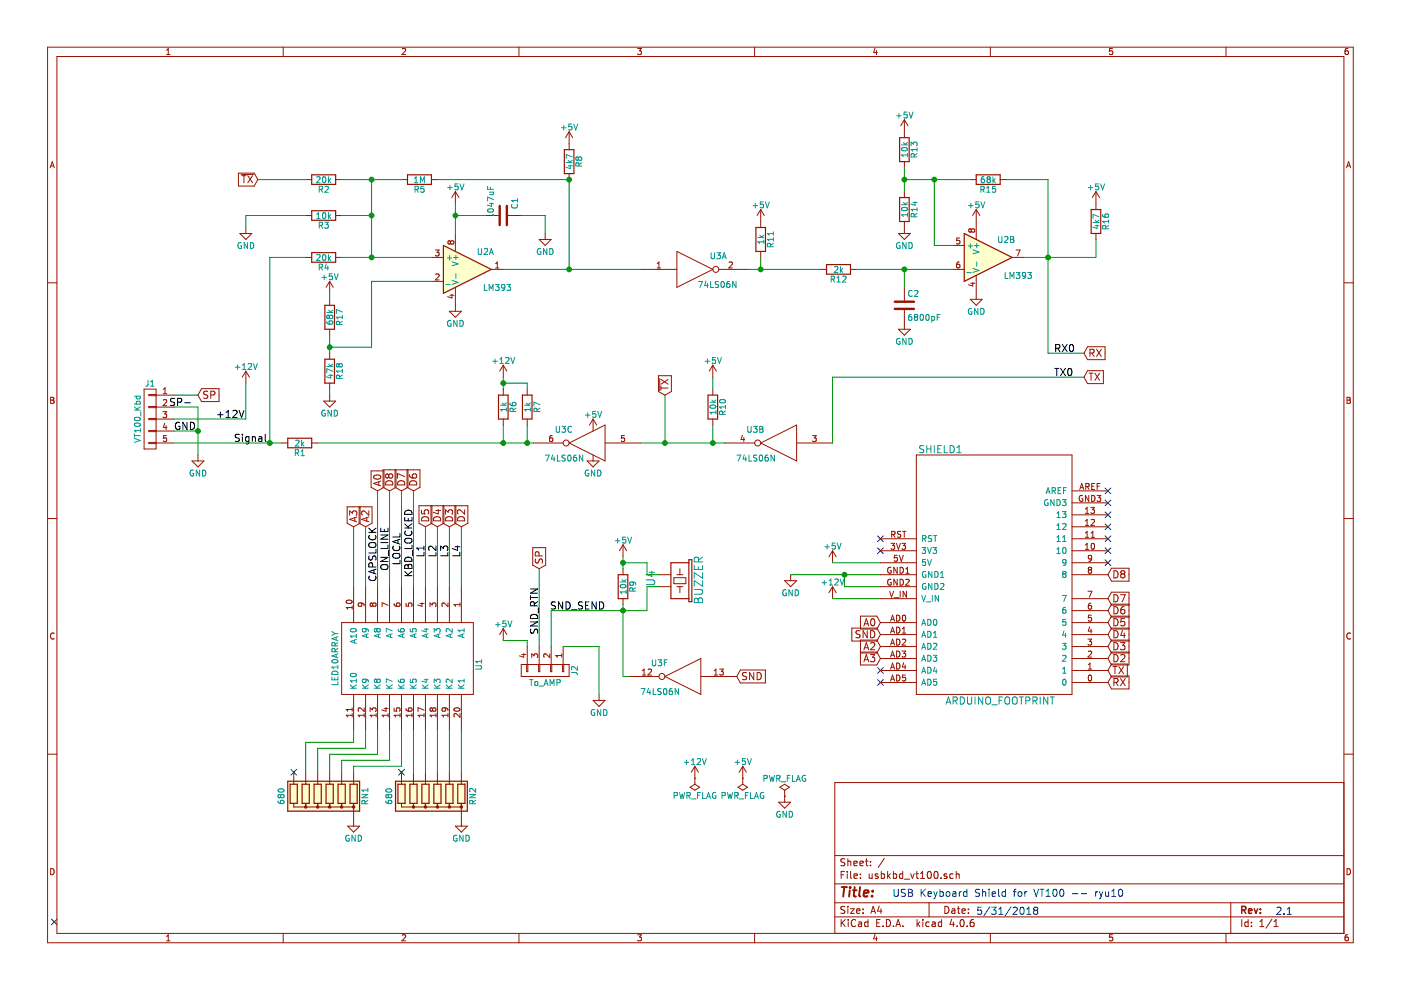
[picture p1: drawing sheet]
EESchema Schematic File Version 2
LIBS:power
LIBS:device
LIBS:transistors
LIBS:conn
LIBS:linear
LIBS:regul
LIBS:74xx
LIBS:cmos4000
LIBS:adc-dac
LIBS:memory
LIBS:xilinx
LIBS:microcontrollers
LIBS:dsp
LIBS:microchip
LIBS:analog_switches
LIBS:motorola
LIBS:texas
LIBS:intel
LIBS:audio
LIBS:interface
LIBS:digital-audio
LIBS:philips
LIBS:display
LIBS:cypress
LIBS:siliconi
LIBS:opto
LIBS:atmel
LIBS:contrib
LIBS:valves
LIBS:vt100_usbkey
LIBS:ARDUINO_SHIELD_noICSP
LIBS:usbkbd_vt100-cache
EELAYER 25 0
EELAYER END
$Descr A4 11693 8268
encoding utf-8
Sheet 1 1
Title ""
Date ""
Rev ""
Comp ""
Comment1 ""
Comment2 ""
Comment3 ""
Comment4 ""
$EndDescr
$Comp
L 74LS06N U3
U 3 1
P 4900 3700
F 0 "U3" H 5095 3815 50  0000 C CNN
F 1 "74LS06N" H 5090 3575 50  0000 C CNN
F 2 "Housings_DIP:DIP-14_W7.62mm_Socket" H 4900 3700 50  0001 C CNN
F 3 "" H 4900 3700 50  0001 C CNN
	3    4900 3700
	-1   0    0    -1  
$EndComp
$Comp
L 74LS06N U3
U 2 1
P 6500 3700
F 0 "U3" H 6695 3815 50  0000 C CNN
F 1 "74LS06N" H 6690 3575 50  0000 C CNN
F 2 "Housings_DIP:DIP-14_W7.62mm_Socket" H 6500 3700 50  0001 C CNN
F 3 "" H 6500 3700 50  0001 C CNN
	2    6500 3700
	-1   0    0    -1  
$EndComp
$Comp
L CONN_01X05 J1
U 1 1
P 1250 3500
F 0 "J1" H 1250 3800 50  0000 C CNN
F 1 "VT100_Kbd" V 1350 3500 50  0000 C CNN
F 2 "Pin_Headers:Pin_Header_Angled_1x05" H 1250 3500 50  0001 C CNN
F 3 "" H 1250 3500 50  0001 C CNN
	1    1250 3500
	-1   0    0    -1  
$EndComp
$Comp
L +12V #PWR01
U 1 1
P 2050 3200
F 0 "#PWR01" H 2050 3050 50  0001 C CNN
F 1 "+12V" H 2050 3340 50  0000 C CNN
F 2 "" H 2050 3200 50  0001 C CNN
F 3 "" H 2050 3200 50  0001 C CNN
	1    2050 3200
	1    0    0    -1  
$EndComp
$Comp
L +12V #PWR02
U 1 1
P 6950 5000
F 0 "#PWR02" H 6950 4850 50  0001 C CNN
F 1 "+12V" H 6950 5140 50  0000 C CNN
F 2 "" H 6950 5000 50  0001 C CNN
F 3 "" H 6950 5000 50  0001 C CNN
	1    6950 5000
	1    0    0    -1  
$EndComp
$Comp
L GND #PWR03
U 1 1
P 6600 4800
F 0 "#PWR03" H 6600 4550 50  0001 C CNN
F 1 "GND" H 6600 4650 50  0000 C CNN
F 2 "" H 6600 4800 50  0001 C CNN
F 3 "" H 6600 4800 50  0001 C CNN
	1    6600 4800
	1    0    0    -1  
$EndComp
$Comp
L +5V #PWR04
U 1 1
P 6950 4700
F 0 "#PWR04" H 6950 4550 50  0001 C CNN
F 1 "+5V" H 6950 4840 50  0000 C CNN
F 2 "" H 6950 4700 50  0001 C CNN
F 3 "" H 6950 4700 50  0001 C CNN
	1    6950 4700
	1    0    0    -1  
$EndComp
$Comp
L GND #PWR05
U 1 1
P 1650 3800
F 0 "#PWR05" H 1650 3550 50  0001 C CNN
F 1 "GND" H 1650 3650 50  0000 C CNN
F 2 "" H 1650 3800 50  0001 C CNN
F 3 "" H 1650 3800 50  0001 C CNN
	1    1650 3800
	1    0    0    -1  
$EndComp
$Comp
L R R10
U 1 1
P 5950 3400
F 0 "R10" V 6030 3400 50  0000 C CNN
F 1 "10k" V 5950 3400 50  0000 C CNN
F 2 "Resistors_THT:R_Axial_DIN0204_L3.6mm_D1.6mm_P7.62mm_Horizontal" V 5880 3400 50  0001 C CNN
F 3 "" H 5950 3400 50  0001 C CNN
	1    5950 3400
	1    0    0    -1  
$EndComp
$Comp
L +5V #PWR06
U 1 1
P 5950 3150
F 0 "#PWR06" H 5950 3000 50  0001 C CNN
F 1 "+5V" H 5950 3290 50  0000 C CNN
F 2 "" H 5950 3150 50  0001 C CNN
F 3 "" H 5950 3150 50  0001 C CNN
	1    5950 3150
	1    0    0    -1  
$EndComp
$Comp
L R R6
U 1 1
P 4200 3400
F 0 "R6" V 4280 3400 50  0000 C CNN
F 1 "1k" V 4200 3400 50  0000 C CNN
F 2 "Resistors_THT:R_Axial_DIN0204_L3.6mm_D1.6mm_P7.62mm_Horizontal" V 4130 3400 50  0001 C CNN
F 3 "" H 4200 3400 50  0001 C CNN
	1    4200 3400
	1    0    0    -1  
$EndComp
$Comp
L +12V #PWR07
U 1 1
P 4200 3150
F 0 "#PWR07" H 4200 3000 50  0001 C CNN
F 1 "+12V" H 4200 3290 50  0000 C CNN
F 2 "" H 4200 3150 50  0001 C CNN
F 3 "" H 4200 3150 50  0001 C CNN
	1    4200 3150
	1    0    0    -1  
$EndComp
$Comp
L R R1
U 1 1
P 2500 3700
F 0 "R1" V 2580 3700 50  0000 C CNN
F 1 "2k" V 2500 3700 50  0000 C CNN
F 2 "Resistors_THT:R_Axial_DIN0204_L3.6mm_D1.6mm_P7.62mm_Horizontal" V 2430 3700 50  0001 C CNN
F 3 "" H 2500 3700 50  0001 C CNN
	1    2500 3700
	0    1    1    0   
$EndComp
Text Label 1800 3500 0    60   ~ 0
+12V
Text Label 1450 3600 0    60   ~ 0
GND
Text Label 1950 3700 0    60   ~ 0
Signal
$Comp
L R R2
U 1 1
P 2700 1500
F 0 "R2" V 2780 1500 50  0000 C CNN
F 1 "20k" V 2700 1500 50  0000 C CNN
F 2 "Resistors_THT:R_Axial_DIN0204_L3.6mm_D1.6mm_P7.62mm_Horizontal" V 2630 1500 50  0001 C CNN
F 3 "" H 2700 1500 50  0001 C CNN
	1    2700 1500
	0    1    1    0   
$EndComp
$Comp
L LM393 U2
U 1 1
P 3900 2250
F 0 "U2" H 4050 2400 50  0000 C CNN
F 1 "LM393" H 4150 2100 50  0000 C CNN
F 2 "Housings_DIP:DIP-8_W7.62mm_Socket" H 3900 2250 50  0001 C CNN
F 3 "" H 3900 2250 50  0001 C CNN
	1    3900 2250
	1    0    0    -1  
$EndComp
$Comp
L GND #PWR08
U 1 1
P 3800 2550
F 0 "#PWR08" H 3800 2300 50  0001 C CNN
F 1 "GND" H 3800 2400 50  0000 C CNN
F 2 "" H 3800 2550 50  0001 C CNN
F 3 "" H 3800 2550 50  0001 C CNN
	1    3800 2550
	1    0    0    -1  
$EndComp
$Comp
L C C1
U 1 1
P 4200 1800
F 0 "C1" H 4050 1900 50  0000 L CNN
F 1 ".047uF" H 3950 1700 50  0000 L CNN
F 2 "Capacitors_THT:C_Disc_D5.0mm_W2.5mm_P2.50mm" H 4238 1650 50  0001 C CNN
F 3 "" H 4200 1800 50  0001 C CNN
	1    4200 1800
	0    1    1    0   
$EndComp
$Comp
L GND #PWR09
U 1 1
P 4550 1950
F 0 "#PWR09" H 4550 1700 50  0001 C CNN
F 1 "GND" H 4550 1800 50  0000 C CNN
F 2 "" H 4550 1950 50  0001 C CNN
F 3 "" H 4550 1950 50  0001 C CNN
	1    4550 1950
	1    0    0    -1  
$EndComp
$Comp
L R R5
U 1 1
P 3500 1500
F 0 "R5" V 3580 1500 50  0000 C CNN
F 1 "1M" V 3500 1500 50  0000 C CNN
F 2 "Resistors_THT:R_Axial_DIN0204_L3.6mm_D1.6mm_P7.62mm_Horizontal" V 3430 1500 50  0001 C CNN
F 3 "" H 3500 1500 50  0001 C CNN
	1    3500 1500
	0    1    1    0   
$EndComp
$Comp
L R R8
U 1 1
P 4750 1350
F 0 "R8" V 4830 1350 50  0000 C CNN
F 1 "4k7" V 4750 1350 50  0000 C CNN
F 2 "Resistors_THT:R_Axial_DIN0204_L3.6mm_D1.6mm_P7.62mm_Horizontal" V 4680 1350 50  0001 C CNN
F 3 "" H 4750 1350 50  0001 C CNN
	1    4750 1350
	1    0    0    -1  
$EndComp
$Comp
L +5V #PWR010
U 1 1
P 4750 1200
F 0 "#PWR010" H 4750 1050 50  0001 C CNN
F 1 "+5V" H 4750 1340 50  0000 C CNN
F 2 "" H 4750 1200 50  0001 C CNN
F 3 "" H 4750 1200 50  0001 C CNN
	1    4750 1200
	1    0    0    -1  
$EndComp
Text Label 8800 2950 0    60   ~ 0
RX0
Text Label 8800 3150 0    60   ~ 0
TX0
$Comp
L LM393 U2
U 2 1
P 8250 2150
F 0 "U2" H 8400 2300 50  0000 C CNN
F 1 "LM393" H 8500 2000 50  0000 C CNN
F 2 "Housings_DIP:DIP-8_W7.62mm_Socket" H 8250 2150 50  0001 C CNN
F 3 "" H 8250 2150 50  0001 C CNN
	2    8250 2150
	1    0    0    -1  
$EndComp
$Comp
L R R13
U 1 1
P 7550 1250
F 0 "R13" V 7630 1250 50  0000 C CNN
F 1 "10k" V 7550 1250 50  0000 C CNN
F 2 "Resistors_THT:R_Axial_DIN0204_L3.6mm_D1.6mm_P7.62mm_Horizontal" V 7480 1250 50  0001 C CNN
F 3 "" H 7550 1250 50  0001 C CNN
	1    7550 1250
	1    0    0    -1  
$EndComp
$Comp
L R R14
U 1 1
P 7550 1750
F 0 "R14" V 7630 1750 50  0000 C CNN
F 1 "10k" V 7550 1750 50  0000 C CNN
F 2 "Resistors_THT:R_Axial_DIN0204_L3.6mm_D1.6mm_P7.62mm_Horizontal" V 7480 1750 50  0001 C CNN
F 3 "" H 7550 1750 50  0001 C CNN
	1    7550 1750
	1    0    0    -1  
$EndComp
$Comp
L +5V #PWR011
U 1 1
P 7550 1100
F 0 "#PWR011" H 7550 950 50  0001 C CNN
F 1 "+5V" H 7550 1240 50  0000 C CNN
F 2 "" H 7550 1100 50  0001 C CNN
F 3 "" H 7550 1100 50  0001 C CNN
	1    7550 1100
	1    0    0    -1  
$EndComp
$Comp
L GND #PWR012
U 1 1
P 7550 1900
F 0 "#PWR012" H 7550 1650 50  0001 C CNN
F 1 "GND" H 7550 1750 50  0000 C CNN
F 2 "" H 7550 1900 50  0001 C CNN
F 3 "" H 7550 1900 50  0001 C CNN
	1    7550 1900
	1    0    0    -1  
$EndComp
$Comp
L R R12
U 1 1
P 7000 2250
F 0 "R12" V 7080 2250 50  0000 C CNN
F 1 "2k" V 7000 2250 50  0000 C CNN
F 2 "Resistors_THT:R_Axial_DIN0204_L3.6mm_D1.6mm_P7.62mm_Horizontal" V 6930 2250 50  0001 C CNN
F 3 "" H 7000 2250 50  0001 C CNN
	1    7000 2250
	0    1    1    0   
$EndComp
$Comp
L C C2
U 1 1
P 7550 2550
F 0 "C2" H 7575 2650 50  0000 L CNN
F 1 "6800pF" H 7575 2450 50  0000 L CNN
F 2 "Capacitors_THT:C_Disc_D5.0mm_W2.5mm_P2.50mm" H 7588 2400 50  0001 C CNN
F 3 "" H 7550 2550 50  0001 C CNN
	1    7550 2550
	1    0    0    -1  
$EndComp
$Comp
L R R15
U 1 1
P 8250 1500
F 0 "R15" V 8330 1500 50  0000 C CNN
F 1 "68k" V 8250 1500 50  0000 C CNN
F 2 "Resistors_THT:R_Axial_DIN0204_L3.6mm_D1.6mm_P7.62mm_Horizontal" V 8180 1500 50  0001 C CNN
F 3 "" H 8250 1500 50  0001 C CNN
	1    8250 1500
	0    1    1    0   
$EndComp
$Comp
L R R16
U 1 1
P 9150 1850
F 0 "R16" V 9230 1850 50  0000 C CNN
F 1 "4k7" V 9150 1850 50  0000 C CNN
F 2 "Resistors_THT:R_Axial_DIN0204_L3.6mm_D1.6mm_P7.62mm_Horizontal" V 9080 1850 50  0001 C CNN
F 3 "" H 9150 1850 50  0001 C CNN
	1    9150 1850
	1    0    0    -1  
$EndComp
$Comp
L +5V #PWR013
U 1 1
P 9150 1700
F 0 "#PWR013" H 9150 1550 50  0001 C CNN
F 1 "+5V" H 9150 1840 50  0000 C CNN
F 2 "" H 9150 1700 50  0001 C CNN
F 3 "" H 9150 1700 50  0001 C CNN
	1    9150 1700
	1    0    0    -1  
$EndComp
$Comp
L GND #PWR014
U 1 1
P 7550 2700
F 0 "#PWR014" H 7550 2450 50  0001 C CNN
F 1 "GND" H 7550 2550 50  0000 C CNN
F 2 "" H 7550 2700 50  0001 C CNN
F 3 "" H 7550 2700 50  0001 C CNN
	1    7550 2700
	1    0    0    -1  
$EndComp
$Comp
L GND #PWR015
U 1 1
P 8150 2450
F 0 "#PWR015" H 8150 2200 50  0001 C CNN
F 1 "GND" H 8150 2300 50  0000 C CNN
F 2 "" H 8150 2450 50  0001 C CNN
F 3 "" H 8150 2450 50  0001 C CNN
	1    8150 2450
	1    0    0    -1  
$EndComp
$Comp
L R R11
U 1 1
P 6350 2000
F 0 "R11" V 6430 2000 50  0000 C CNN
F 1 "1k" V 6350 2000 50  0000 C CNN
F 2 "Resistors_THT:R_Axial_DIN0204_L3.6mm_D1.6mm_P7.62mm_Horizontal" V 6280 2000 50  0001 C CNN
F 3 "" H 6350 2000 50  0001 C CNN
	1    6350 2000
	1    0    0    -1  
$EndComp
$Comp
L +5V #PWR016
U 1 1
P 6350 1850
F 0 "#PWR016" H 6350 1700 50  0001 C CNN
F 1 "+5V" H 6350 1990 50  0000 C CNN
F 2 "" H 6350 1850 50  0001 C CNN
F 3 "" H 6350 1850 50  0001 C CNN
	1    6350 1850
	1    0    0    -1  
$EndComp
Text Label 1600 3400 2    60   ~ 0
SP-
$Comp
L 74LS06N U3
U 6 1
P 5700 5650
F 0 "U3" H 5895 5765 50  0000 C CNN
F 1 "74LS06N" H 5890 5525 50  0000 C CNN
F 2 "Housings_DIP:DIP-14_W7.62mm_Socket" H 5700 5650 50  0001 C CNN
F 3 "" H 5700 5650 50  0001 C CNN
	6    5700 5650
	-1   0    0    -1  
$EndComp
$Comp
L R R9
U 1 1
P 5200 4900
F 0 "R9" V 5280 4900 50  0000 C CNN
F 1 "10k" V 5200 4900 50  0000 C CNN
F 2 "Resistors_THT:R_Axial_DIN0204_L3.6mm_D1.6mm_P7.62mm_Horizontal" V 5130 4900 50  0001 C CNN
F 3 "" H 5200 4900 50  0001 C CNN
	1    5200 4900
	1    0    0    -1  
$EndComp
$Comp
L +5V #PWR017
U 1 1
P 5200 4650
F 0 "#PWR017" H 5200 4500 50  0001 C CNN
F 1 "+5V" H 5200 4790 50  0000 C CNN
F 2 "" H 5200 4650 50  0001 C CNN
F 3 "" H 5200 4650 50  0001 C CNN
	1    5200 4650
	1    0    0    -1  
$EndComp
$Comp
L +5V #PWR018
U 1 1
P 6200 6500
F 0 "#PWR018" H 6200 6350 50  0001 C CNN
F 1 "+5V" H 6200 6640 50  0000 C CNN
F 2 "" H 6200 6500 50  0001 C CNN
F 3 "" H 6200 6500 50  0001 C CNN
	1    6200 6500
	1    0    0    -1  
$EndComp
$Comp
L GND #PWR019
U 1 1
P 6550 6650
F 0 "#PWR019" H 6550 6400 50  0001 C CNN
F 1 "GND" H 6550 6500 50  0000 C CNN
F 2 "" H 6550 6650 50  0001 C CNN
F 3 "" H 6550 6650 50  0001 C CNN
	1    6550 6650
	1    0    0    -1  
$EndComp
$Comp
L +12V #PWR020
U 1 1
P 5800 6500
F 0 "#PWR020" H 5800 6350 50  0001 C CNN
F 1 "+12V" H 5800 6640 50  0000 C CNN
F 2 "" H 5800 6500 50  0001 C CNN
F 3 "" H 5800 6500 50  0001 C CNN
	1    5800 6500
	1    0    0    -1  
$EndComp
$Comp
L PWR_FLAG #FLG021
U 1 1
P 5800 6500
F 0 "#FLG021" H 5800 6575 50  0001 C CNN
F 1 "PWR_FLAG" H 5800 6650 50  0000 C CNN
F 2 "" H 5800 6500 50  0001 C CNN
F 3 "" H 5800 6500 50  0001 C CNN
	1    5800 6500
	1    0    0    1   
$EndComp
$Comp
L PWR_FLAG #FLG022
U 1 1
P 6200 6500
F 0 "#FLG022" H 6200 6575 50  0001 C CNN
F 1 "PWR_FLAG" H 6200 6650 50  0000 C CNN
F 2 "" H 6200 6500 50  0001 C CNN
F 3 "" H 6200 6500 50  0001 C CNN
	1    6200 6500
	1    0    0    1   
$EndComp
$Comp
L PWR_FLAG #FLG023
U 1 1
P 6550 6650
F 0 "#FLG023" H 6550 6725 50  0001 C CNN
F 1 "PWR_FLAG" H 6550 6800 50  0000 C CNN
F 2 "" H 6550 6650 50  0001 C CNN
F 3 "" H 6550 6650 50  0001 C CNN
	1    6550 6650
	1    0    0    -1  
$EndComp
$Comp
L +5V #PWR024
U 1 1
P 4950 3600
F 0 "#PWR024" H 4950 3450 50  0001 C CNN
F 1 "+5V" H 4950 3740 50  0000 C CNN
F 2 "" H 4950 3600 50  0001 C CNN
F 3 "" H 4950 3600 50  0001 C CNN
	1    4950 3600
	1    0    0    -1  
$EndComp
$Comp
L GND #PWR025
U 1 1
P 4950 3800
F 0 "#PWR025" H 4950 3550 50  0001 C CNN
F 1 "GND" H 4950 3650 50  0000 C CNN
F 2 "" H 4950 3800 50  0001 C CNN
F 3 "" H 4950 3800 50  0001 C CNN
	1    4950 3800
	1    0    0    -1  
$EndComp
Text GLabel 7350 5200 0    60   Input ~ 0
A0
Text Label 3250 4400 3    60   ~ 0
ON_LINE
Text Label 3350 4450 3    60   ~ 0
LOCAL
Text Label 3450 4250 3    60   ~ 0
KBD_LOCKED
Text Label 3550 4550 3    60   ~ 0
L1
Text Label 3650 4550 3    60   ~ 0
L2
Text Label 3750 4550 3    60   ~ 0
L3
Text Label 3850 4550 3    60   ~ 0
L4
$Comp
L GND #PWR026
U 1 1
P 3850 6850
F 0 "#PWR026" H 3850 6600 50  0001 C CNN
F 1 "GND" H 3850 6700 50  0000 C CNN
F 2 "" H 3850 6850 50  0001 C CNN
F 3 "" H 3850 6850 50  0001 C CNN
	1    3850 6850
	1    0    0    -1  
$EndComp
Text GLabel 3850 4400 1    60   Input ~ 0
D2
Text GLabel 3750 4400 1    60   Input ~ 0
D3
Text GLabel 3650 4400 1    60   Input ~ 0
D4
Text GLabel 3550 4400 1    60   Input ~ 0
D5
Text GLabel 3450 4100 1    60   Input ~ 0
D6
Text GLabel 3350 4100 1    60   Input ~ 0
D7
Text GLabel 3250 4100 1    60   Input ~ 0
D8
NoConn ~ 450  7700
$Comp
L R R7
U 1 1
P 4400 3400
F 0 "R7" V 4480 3400 50  0000 C CNN
F 1 "1k" V 4400 3400 50  0000 C CNN
F 2 "Resistors_THT:R_Axial_DIN0204_L3.6mm_D1.6mm_P7.62mm_Horizontal" V 4330 3400 50  0001 C CNN
F 3 "" H 4400 3400 50  0001 C CNN
	1    4400 3400
	1    0    0    -1  
$EndComp
Text Label 3150 4400 3    60   ~ 0
CAPSLOCK
Text GLabel 3150 4100 1    60   Input ~ 0
A0
Text GLabel 9250 5500 2    60   Input ~ 0
D2
Text GLabel 9250 5400 2    60   Input ~ 0
D3
Text GLabel 9250 5300 2    60   Input ~ 0
D4
Text GLabel 9250 5200 2    60   Input ~ 0
D5
Text GLabel 9250 5100 2    60   Input ~ 0
D6
Text GLabel 9250 5000 2    60   Input ~ 0
D7
Text GLabel 9250 4800 2    60   Input ~ 0
D8
Text GLabel 9250 5600 2    60   Input ~ 0
TX
Text GLabel 9250 5700 2    60   Input ~ 0
RX
Text GLabel 9050 3150 2    60   Input ~ 0
TX
Text GLabel 9050 2950 2    60   Input ~ 0
RX
Text GLabel 7350 5300 0    60   Input ~ 0
SND
Text GLabel 1650 3300 2    60   Input ~ 0
SP
Text GLabel 6150 5650 2    60   Input ~ 0
SND
NoConn ~ 9250 4100
NoConn ~ 9250 4200
NoConn ~ 9250 4300
NoConn ~ 9250 4400
NoConn ~ 9250 4500
NoConn ~ 9250 4600
NoConn ~ 9250 4700
NoConn ~ 7350 4600
NoConn ~ 7350 4500
NoConn ~ 7350 5600
NoConn ~ 7350 5700
$Comp
L CONN_01X04 J2
U 1 1
P 4550 5600
F 0 "J2" H 4550 5850 50  0000 C CNN
F 1 "To_AMP" V 4650 5600 50  0000 C CNN
F 2 "Pin_Headers:Pin_Header_Straight_1x04" H 4550 5600 50  0001 C CNN
F 3 "" H 4550 5600 50  0001 C CNN
	1    4550 5600
	0    1    1    0   
$EndComp
$Comp
L GND #PWR027
U 1 1
P 5000 5800
F 0 "#PWR027" H 5000 5550 50  0001 C CNN
F 1 "GND" H 5000 5650 50  0000 C CNN
F 2 "" H 5000 5800 50  0001 C CNN
F 3 "" H 5000 5800 50  0001 C CNN
	1    5000 5800
	1    0    0    -1  
$EndComp
$Comp
L +5V #PWR028
U 1 1
P 4200 5350
F 0 "#PWR028" H 4200 5200 50  0001 C CNN
F 1 "+5V" H 4200 5490 50  0000 C CNN
F 2 "" H 4200 5350 50  0001 C CNN
F 3 "" H 4200 5350 50  0001 C CNN
	1    4200 5350
	1    0    0    -1  
$EndComp
Text Label 5050 5100 2    60   ~ 0
SND_SEND
Text GLabel 4500 4750 1    60   Input ~ 0
SP
Text Label 4500 5300 1    60   ~ 0
SND_RTN
$Comp
L 74LS06N U3
U 1 1
P 5800 2250
F 0 "U3" H 5995 2365 50  0000 C CNN
F 1 "74LS06N" H 5990 2125 50  0000 C CNN
F 2 "Housings_DIP:DIP-14_W7.62mm_Socket" H 5800 2250 50  0001 C CNN
F 3 "" H 5800 2250 50  0001 C CNN
	1    5800 2250
	1    0    0    -1  
$EndComp
$Comp
L R_Network06 RN2
U 1 1
P 3550 6650
F 0 "RN2" V 3150 6650 50  0000 C CNN
F 1 "680" V 3850 6650 50  0000 C CNN
F 2 "Resistors_THT:R_Array_SIP7" V 3925 6650 50  0001 C CNN
F 3 "" H 3550 6650 50  0001 C CNN
	1    3550 6650
	-1   0    0    1   
$EndComp
$Comp
L GND #PWR029
U 1 1
P 2950 6850
F 0 "#PWR029" H 2950 6600 50  0001 C CNN
F 1 "GND" H 2950 6700 50  0000 C CNN
F 2 "" H 2950 6850 50  0001 C CNN
F 3 "" H 2950 6850 50  0001 C CNN
	1    2950 6850
	1    0    0    -1  
$EndComp
$Comp
L R_Network06 RN1
U 1 1
P 2650 6650
F 0 "RN1" V 2250 6650 50  0000 C CNN
F 1 "680" V 2950 6650 50  0000 C CNN
F 2 "Resistors_THT:R_Array_SIP7" V 3025 6650 50  0001 C CNN
F 3 "" H 2650 6650 50  0001 C CNN
	1    2650 6650
	-1   0    0    1   
$EndComp
$Comp
L LED10ARRAY U1
U 1 1
P 3450 5400
F 0 "U1" H 3600 5950 50  0000 C CNN
F 1 "LED10ARRAY" H 3550 4750 50  0000 C CNN
F 2 "Housings_DIP:DIP-20_W7.62mm" H 3450 5400 50  0001 C CNN
F 3 "" H 3450 5400 50  0001 C CNN
	1    3450 5400
	0    1    1    0   
$EndComp
NoConn ~ 3350 6450
$Comp
L BUZZER U4
U 1 1
P 5650 4850
F 0 "U4" H 5600 4600 70  0000 L BNN
F 1 "BUZZER" H 5450 5000 70  0000 L BNN
F 2 "Buzzers_Beepers:Buzzer_12x9.5RM7.6" H 5600 4800 60  0001 C CNN
F 3 "" H 5600 4800 60  0000 C CNN
	1    5650 4850
	0    1    -1   0   
$EndComp
NoConn ~ 2450 6450
Text GLabel 7350 5400 0    60   Input ~ 0
A2
Text GLabel 7350 5500 0    60   Input ~ 0
A3
Text GLabel 2950 4400 1    60   Input ~ 0
A3
Text GLabel 3050 4400 1    60   Input ~ 0
A2
$Comp
L +5V #PWR030
U 1 1
P 3800 1700
F 0 "#PWR030" H 3800 1550 50  0001 C CNN
F 1 "+5V" H 3800 1840 50  0000 C CNN
F 2 "" H 3800 1700 50  0001 C CNN
F 3 "" H 3800 1700 50  0001 C CNN
	1    3800 1700
	1    0    0    -1  
$EndComp
$Comp
L R R3
U 1 1
P 2700 1800
F 0 "R3" V 2780 1800 50  0000 C CNN
F 1 "10k" V 2700 1800 50  0000 C CNN
F 2 "Resistors_THT:R_Axial_DIN0204_L3.6mm_D1.6mm_P7.62mm_Horizontal" V 2630 1800 50  0001 C CNN
F 3 "" H 2700 1800 50  0001 C CNN
	1    2700 1800
	0    1    1    0   
$EndComp
$Comp
L R R4
U 1 1
P 2700 2150
F 0 "R4" V 2780 2150 50  0000 C CNN
F 1 "20k" V 2700 2150 50  0000 C CNN
F 2 "Resistors_THT:R_Axial_DIN0204_L3.6mm_D1.6mm_P7.62mm_Horizontal" V 2630 2150 50  0001 C CNN
F 3 "" H 2700 2150 50  0001 C CNN
	1    2700 2150
	0    1    1    0   
$EndComp
$Comp
L GND #PWR031
U 1 1
P 2050 1900
F 0 "#PWR031" H 2050 1650 50  0001 C CNN
F 1 "GND" H 2050 1750 50  0000 C CNN
F 2 "" H 2050 1900 50  0001 C CNN
F 3 "" H 2050 1900 50  0001 C CNN
	1    2050 1900
	1    0    0    -1  
$EndComp
Text GLabel 5550 3300 1    60   Input ~ 0
~TX
Text GLabel 2150 1500 0    60   Input ~ 0
~TX
$Comp
L +5V #PWR032
U 1 1
P 8150 1850
F 0 "#PWR032" H 8150 1700 50  0001 C CNN
F 1 "+5V" H 8150 1990 50  0000 C CNN
F 2 "" H 8150 1850 50  0001 C CNN
F 3 "" H 8150 1850 50  0001 C CNN
	1    8150 1850
	1    0    0    -1  
$EndComp
Text Notes 7450 7500 0    60   ~ 0
USB Keyboard Shield for VT100 -- ryu10
Text Notes 10650 7650 0    60   ~ 0
2.1
Text Notes 8150 7650 0    60   ~ 0
5/31/2018
$Comp
L R R17
U 1 1
P 2750 2650
F 0 "R17" V 2830 2650 50  0000 C CNN
F 1 "68k" V 2750 2650 50  0000 C CNN
F 2 "Resistors_THT:R_Axial_DIN0204_L3.6mm_D1.6mm_P7.62mm_Horizontal" V 2680 2650 50  0001 C CNN
F 3 "" H 2750 2650 50  0001 C CNN
	1    2750 2650
	1    0    0    -1  
$EndComp
$Comp
L R R18
U 1 1
P 2750 3100
F 0 "R18" V 2830 3100 50  0000 C CNN
F 1 "47k" V 2750 3100 50  0000 C CNN
F 2 "Resistors_THT:R_Axial_DIN0204_L3.6mm_D1.6mm_P7.62mm_Horizontal" V 2680 3100 50  0001 C CNN
F 3 "" H 2750 3100 50  0001 C CNN
	1    2750 3100
	1    0    0    -1  
$EndComp
$Comp
L GND #PWR033
U 1 1
P 2750 3300
F 0 "#PWR033" H 2750 3050 50  0001 C CNN
F 1 "GND" H 2750 3150 50  0000 C CNN
F 2 "" H 2750 3300 50  0001 C CNN
F 3 "" H 2750 3300 50  0001 C CNN
	1    2750 3300
	1    0    0    -1  
$EndComp
Wire Wire Line
	1450 3500 2050 3500
Wire Wire Line
	2050 3500 2050 3200
Wire Wire Line
	7350 5000 6950 5000
Wire Wire Line
	6600 4800 7350 4800
Wire Wire Line
	6950 4700 7350 4700
Wire Wire Line
	1450 3600 1650 3600
Wire Wire Line
	5350 3700 6050 3700
Wire Wire Line
	5950 3550 5950 3700
Connection ~ 5950 3700
Wire Wire Line
	4200 3700 4200 3550
Connection ~ 4200 3700
Wire Wire Line
	1450 3700 2350 3700
Wire Wire Line
	2250 2150 2250 3700
Connection ~ 2250 3700
Wire Wire Line
	2850 2150 3600 2150
Wire Wire Line
	3800 1700 3800 1950
Wire Wire Line
	4050 1800 3800 1800
Connection ~ 3800 1800
Wire Wire Line
	4350 1800 4550 1800
Wire Wire Line
	4550 1800 4550 1950
Wire Wire Line
	4200 2250 5350 2250
Wire Wire Line
	4750 1500 4750 2250
Connection ~ 4750 2250
Connection ~ 6350 2250
Wire Wire Line
	8750 2950 9050 2950
Wire Wire Line
	7550 1400 7550 1600
Connection ~ 7550 1500
Wire Wire Line
	7150 2250 7950 2250
Wire Wire Line
	7550 2400 7550 2250
Wire Wire Line
	8400 1500 8750 1500
Wire Wire Line
	8550 2150 9150 2150
Connection ~ 8750 2150
Wire Wire Line
	1450 3400 1650 3400
Wire Wire Line
	1450 3300 1650 3300
Connection ~ 5200 5100
Wire Wire Line
	3250 4100 3250 4900
Wire Wire Line
	3350 4100 3350 4900
Wire Wire Line
	3450 4100 3450 4900
Wire Wire Line
	3550 4400 3550 4900
Wire Wire Line
	3650 4400 3650 4900
Wire Wire Line
	3750 4400 3750 4900
Wire Wire Line
	3850 4400 3850 4900
Wire Wire Line
	4200 3150 4200 3250
Wire Wire Line
	4400 3250 4400 3200
Wire Wire Line
	4400 3200 4200 3200
Connection ~ 4200 3200
Wire Wire Line
	7350 4900 7050 4900
Wire Wire Line
	7050 4900 7050 4800
Connection ~ 7050 4800
Wire Wire Line
	4400 3700 4400 3550
Connection ~ 4400 3700
Wire Wire Line
	3150 4100 3150 4900
Wire Wire Line
	4400 5400 4400 5350
Wire Wire Line
	4400 5350 4200 5350
Wire Wire Line
	4700 5400 5000 5400
Wire Wire Line
	4600 5100 4600 5400
Wire Wire Line
	4500 5400 4500 4750
Wire Wire Line
	6350 2150 6350 2250
Connection ~ 4750 1500
Wire Wire Line
	3550 6100 3550 6450
Wire Wire Line
	3650 6100 3650 6450
Wire Wire Line
	3750 6100 3750 6450
Wire Wire Line
	3850 6100 3850 6450
Wire Wire Line
	2950 6450 2950 6400
Wire Wire Line
	2950 6400 3350 6400
Wire Wire Line
	3350 6400 3350 6100
Wire Wire Line
	2850 6450 2850 6350
Wire Wire Line
	2850 6350 3250 6350
Wire Wire Line
	3250 6350 3250 6100
Wire Wire Line
	2750 6450 2750 6300
Wire Wire Line
	2750 6300 3150 6300
Wire Wire Line
	3150 6300 3150 6100
Wire Wire Line
	2650 6450 2650 6250
Wire Wire Line
	2650 6250 3050 6250
Wire Wire Line
	3050 6250 3050 6100
Wire Wire Line
	1650 3400 1650 3800
Wire Wire Line
	3450 6100 3450 6450
Wire Wire Line
	2950 6100 2950 6200
Wire Wire Line
	2950 6200 2550 6200
Wire Wire Line
	2550 6200 2550 6450
Wire Wire Line
	3050 4400 3050 4900
Wire Wire Line
	2950 4400 2950 4900
Wire Wire Line
	4750 1500 3650 1500
Wire Wire Line
	2850 1500 3350 1500
Wire Wire Line
	3100 1500 3100 2150
Connection ~ 3100 2150
Wire Wire Line
	6250 2250 6850 2250
Wire Wire Line
	7800 2050 7950 2050
Wire Wire Line
	7800 1500 7800 2050
Connection ~ 7800 1500
Wire Wire Line
	9050 3150 6950 3150
Wire Wire Line
	6950 3150 6950 3700
Wire Wire Line
	5950 3250 5950 3150
Wire Wire Line
	7550 1500 8100 1500
Wire Wire Line
	5500 4900 5400 4900
Wire Wire Line
	5400 4900 5400 5100
Wire Wire Line
	5500 4800 5400 4800
Wire Wire Line
	5400 4800 5400 4700
Wire Wire Line
	5400 4700 5200 4700
Wire Wire Line
	5200 4650 5200 4750
Connection ~ 5200 4700
Wire Wire Line
	5200 5050 5200 5650
Wire Wire Line
	5200 5650 5250 5650
Wire Wire Line
	5400 5100 4600 5100
Wire Wire Line
	5000 5400 5000 5800
Connection ~ 3100 1500
Wire Wire Line
	2850 1800 3100 1800
Connection ~ 3100 1800
Wire Wire Line
	2250 2150 2550 2150
Wire Wire Line
	2050 1800 2050 1900
Connection ~ 7550 2250
Wire Wire Line
	2650 3700 4450 3700
Wire Wire Line
	2150 1500 2550 1500
Wire Wire Line
	2550 1800 2050 1800
Wire Wire Line
	5550 3300 5550 3700
Connection ~ 5550 3700
Wire Wire Line
	8750 1500 8750 2950
Wire Wire Line
	9150 2150 9150 2000
Connection ~ 1650 3600
Wire Wire Line
	3100 2350 3600 2350
Wire Wire Line
	2750 2800 2750 2950
Wire Wire Line
	2750 3300 2750 3250
$Comp
L +5V #PWR034
U 1 1
P 2750 2450
F 0 "#PWR034" H 2750 2300 50  0001 C CNN
F 1 "+5V" H 2750 2590 50  0000 C CNN
F 2 "" H 2750 2450 50  0001 C CNN
F 3 "" H 2750 2450 50  0001 C CNN
	1    2750 2450
	1    0    0    -1  
$EndComp
Wire Wire Line
	2750 2450 2750 2500
Wire Wire Line
	3100 2350 3100 2900
Wire Wire Line
	3100 2900 2750 2900
Connection ~ 2750 2900
$Comp
L ARDUINO_FOOTPRINT SHIELD1
U 1 1
P 8300 4900
F 0 "SHIELD1" H 7850 6050 60  0000 C CNN
F 1 "ARDUINO_FOOTPRINT" H 8350 3950 60  0000 C CNN
F 2 "usbkbd_vt100:ARDUINO_SHIELD_NOICSP" H 8300 4700 50  0001 C CNN
F 3 "" H 8300 4900 60  0000 C CNN
	1    8300 4900
	1    0    0    -1  
$EndComp
$EndSCHEMATC
